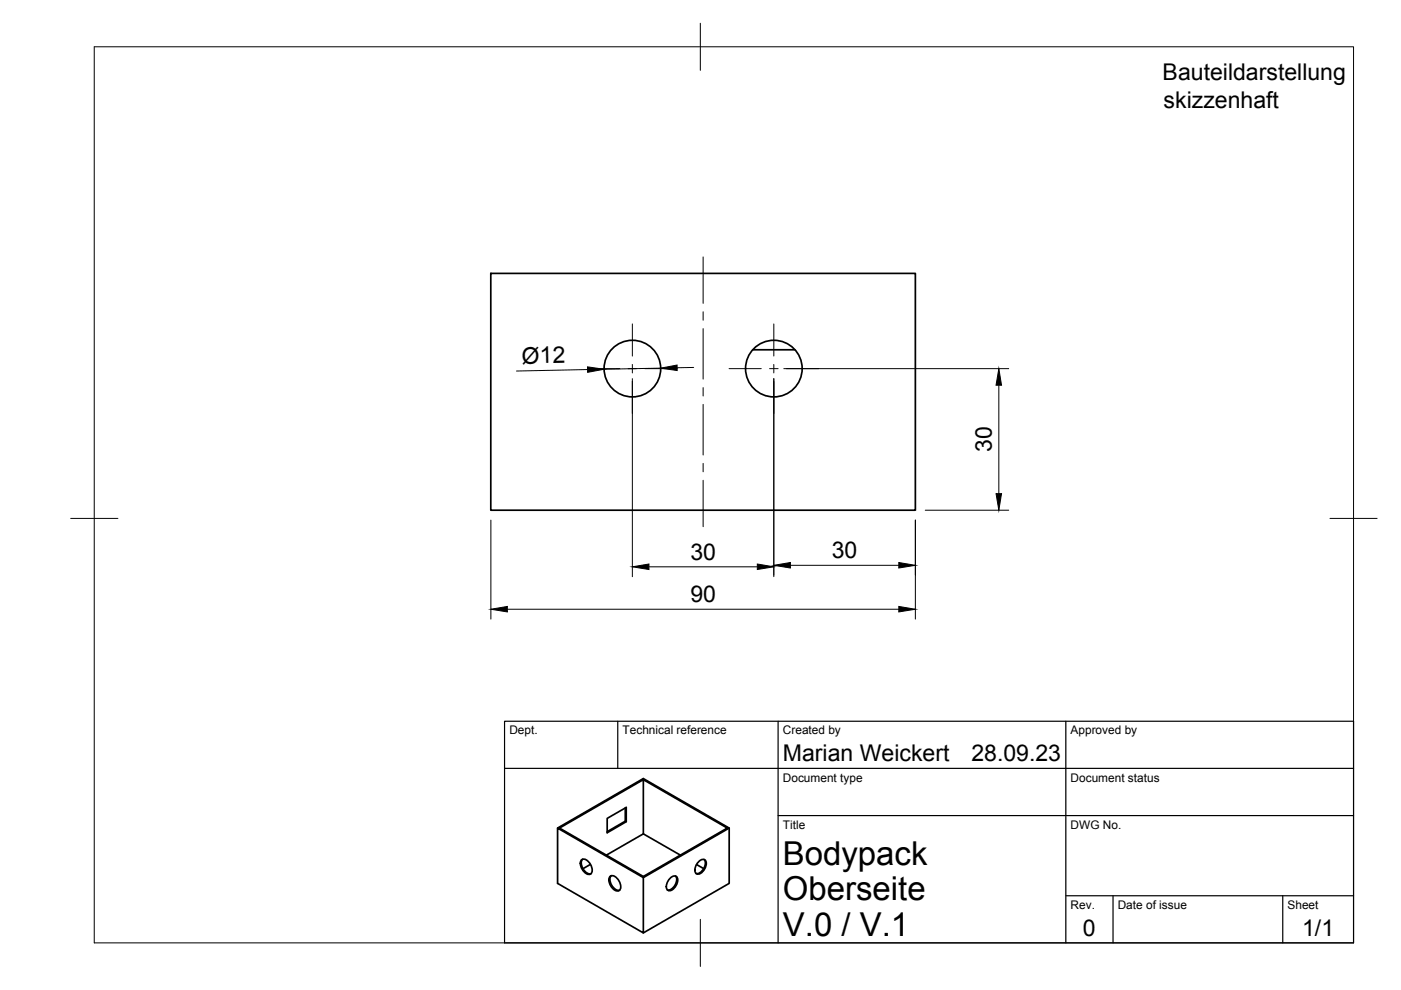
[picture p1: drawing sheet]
<svg xmlns="http://www.w3.org/2000/svg" width="297mm" height="210mm" viewBox="0 0 297 210" stroke-linecap="round" stroke-linejoin="round" font-family="sans-serif">
<!-- layer: Visible -->
<g fill="none" stroke="#000" stroke-width=".36">
<path d="M104.1 58h90v50.2h-90zM159.6 74.2h9M118.2 175.6l18.2-10.5 18.2 10.5v11.7l-18.2 10.5M132.6 171.3v2.8l.2 .1v-3l-4.1 2.3v3.1l4.1-2.4M132.6 174.1l-3.9 2.2M136.4 165.3l-17.8 10.3 17.8 10.2 17.8-10.2-17.8-10.3v11.5M154.6 175.6l-18.2 10.5v11.7l-18.2-10.5v-11.7l18.2 10.5M123.3 182.3a1.54 1.54 0 0 1 2 1.2 1.36 1.36 0 0 1-.3 1.9 2.22 2.22 0 0 1-1.7-3.1zM123.5 182.2a2.19 2.19 0 0 0 1.8 3.1M125.2 183.3l-1.6 .9M128.6 181.3l7.8-4.5 7.9 4.5M129.3 185.8a1.54 1.54 0 0 1 2.1 1.2 1.36 1.36 0 0 1-.3 1.9 2.22 2.22 0 0 1-1.8-3.1z"/>
<path d="M129.6 185.7a2.19 2.19 0 0 0 1.8 3.1M142.1 186.2a.88 .88 0 0 1 1.5 0 2.26 2.26 0 0 1-1.8 2.6 1.49 1.49 0 0 1 0-2.2zM143.2 185.7a2.12 2.12 0 0 1-1.7 3M147.7 183.3l1.5 .9M148.2 182.7a.88 .88 0 0 1 1.5 0 2.26 2.26 0 0 1-1.9 2.6 1.49 1.49 0 0 1 0-2.2zM149.3 182.2a2.12 2.12 0 0 1-1.7 3"/>
<circle cx="134.1" cy="78.2" r="6"/>
<circle cx="164.1" cy="78.2" r="6"/>
</g>
<!-- layer: BORDER -->
<path d="M20 9.9h267v190h-267zM148.5 4.9v10M15 109.9h10M282 109.9h10M148.5 194.9v10" fill="none" stroke="#000" stroke-width=".21"/>
<!-- layer: TITLEBLOCK -->
<path d="M107 152.9h180v47h-180zM131 152.9v10M165 152.9v47M226 152.9v47M107 162.9h180M165 172.9h122M226 189.9h61M236 189.9v10M272 189.9v10" fill="none" stroke="#000" stroke-width=".25"/>
<!-- layer: FD_Dimensions -->
<g fill="none" stroke="#000" stroke-width=".21">
<path d="M124.6 78.4l-15.1 .3M140.1 78.1l-12 .2M147.1 77.9l-3.5 .1M166.2 78.2h47.7M134.1 80.3v42M164.1 80.3v42M211.8 81.7v23M104.1 110.3v21M167.6 119.9h23M194.1 110.3v21M196.2 108.2h17.7M107.6 129.2h83"/>
<path d="M137.6 120.2h23"/>
</g>
<path d="M124.6 77.8l3.5 .5-3.5 .6zM140.1 78.1l3.5-.7v1.2zM211.8 78.2l.5 3.5h-1.1zM134.1 120.2l3.5-.6v1.1zM160.6 119.6l3.5 .6-3.5 .5zM164.1 119.9l3.5-.6v1.1zM190.6 119.3l3.5 .6-3.5 .5zM211.2 104.7h1.1l-.5 3.5zM104.1 129.2l3.5-.6v1.1zM190.6 128.6l3.5 .6-3.5 .5z" fill="#000" stroke="#000" stroke-width=".21"/>
<!-- layer: Smart Centers -->
<g fill="none" stroke="#000" stroke-width=".21">
<path d="M149.1 54.5v9.8M124.6 78.2h6.8M133.2 78.2h1.8M134.1 68.7v6.8M134.1 77.3v1.8M136.8 78.2h6.8M149.1 66.1v1.8M149.1 69.7v10.7M154.6 78.2h6.8M163.2 78.2h1.8M164.1 68.7v6.8M164.1 77.3v1.8"/>
<path d="M166.8 78.2h6.8M134.1 80.8v6.9M149.1 82.2v1.8M149.1 85.7v10.8M149.1 98.2v1.8M164.1 80.8v6.9M149.1 101.8v9.9"/>
</g>
<g font-size="7">
<text x="166" y="183.4">Bodypack</text>
<text x="166" y="190.9">Oberseite</text>
<text x="166" y="198.4">V.0 / V.1</text>
</g>
<g font-size="4.9">
<text x="246.5" y="17">Bauteildarstellung</text>
<text x="246.7" y="22.9">skizzenhaft</text>
<text x="110.7" y="77.1" transform="rotate(-1 110.7 77.1)">Ø12</text>
<text x="210.3" y="95.9" transform="rotate(-90 210.3 95.9)">30</text>
<text x="146.4" y="118.7">30</text>
<text x="176.4" y="118.4">30</text>
<text x="146.4" y="127.7">90</text>
<text x="166" y="161.4">Marian Weickert</text>
<text x="206" y="161.4">28.09.23</text>
<text x="229.6" y="198.6">0</text>
<text x="276.1" y="198.6">1/1</text>
</g>
<g font-size="2.5">
<text x="108" y="155.7">Dept.</text>
<text x="132" y="155.7">Technical reference</text>
<text x="166" y="155.7">Created by</text>
<text x="227" y="155.7">Approved by</text>
<text x="166" y="165.7">Document type</text>
<text x="227" y="165.7">Document status</text>
<text x="166" y="175.7">Title</text>
<text x="227" y="175.7">DWG No.</text>
<text x="227" y="192.7">Rev.</text>
<text x="237" y="192.7">Date of issue</text>
<text x="273" y="192.7">Sheet</text>
</g>
</svg>
